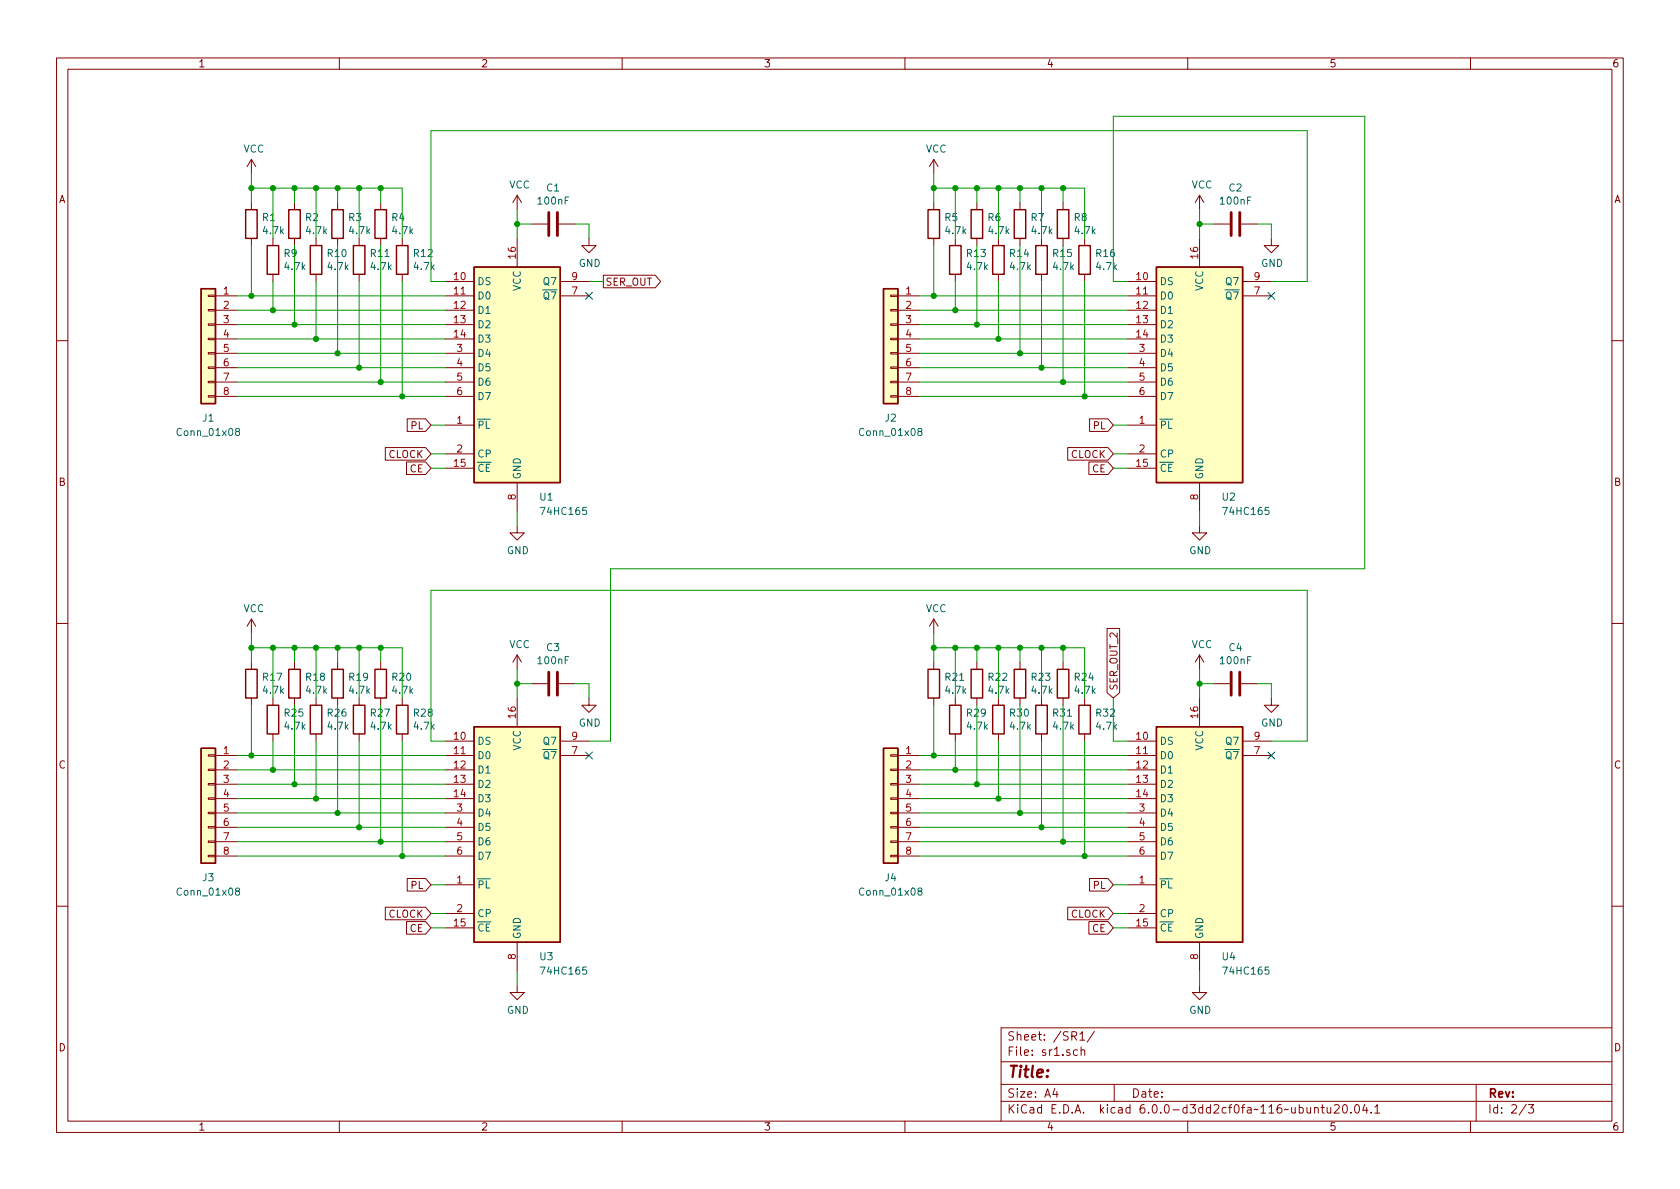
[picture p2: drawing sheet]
EESchema Schematic File Version 4
LIBS:74HC165 Breakout-cache
EELAYER 29 0
EELAYER END
$Descr A4 11693 8268
encoding utf-8
Sheet 2 3
Title ""
Date ""
Rev ""
Comp ""
Comment1 ""
Comment2 ""
Comment3 ""
Comment4 ""
$EndDescr
$Comp
L 74xx:74LS165 U?
U 1 1
P 3600 2550
AR Path="/5CA467F3" Ref="U?"  Part="1" 
AR Path="/5CA2260A/5CA467F3" Ref="U1"  Part="1" 
AR Path="/5CA61408/5CA467F3" Ref="U?"  Part="1" 
F 0 "U1" H 3750 1650 50  0000 L CNN
F 1 "74HC165" H 3750 1550 50  0000 L CNN
F 2 "Package_SO:SOIC-16_3.9x9.9mm_P1.27mm" H 3600 2550 50  0001 C CNN
F 3 "http://www.ti.com/lit/gpn/sn74LS165" H 3600 2550 50  0001 C CNN
	1    3600 2550
	1    0    0    -1  
$EndComp
$Comp
L power:GND #PWR?
U 1 1
P 3600 3650
AR Path="/5CA61908" Ref="#PWR?"  Part="1" 
AR Path="/5CA2260A/5CA61908" Ref="#PWR07"  Part="1" 
AR Path="/5CA61408/5CA61908" Ref="#PWR?"  Part="1" 
F 0 "#PWR07" H 3600 3400 50  0001 C CNN
F 1 "GND" H 3605 3477 50  0000 C CNN
F 2 "" H 3600 3650 50  0001 C CNN
F 3 "" H 3600 3650 50  0001 C CNN
	1    3600 3650
	1    0    0    -1  
$EndComp
Wire Wire Line
	3600 3650 3600 3550
$Comp
L power:VCC #PWR?
U 1 1
P 3600 1450
AR Path="/5CA61909" Ref="#PWR?"  Part="1" 
AR Path="/5CA2260A/5CA61909" Ref="#PWR03"  Part="1" 
AR Path="/5CA61408/5CA61909" Ref="#PWR?"  Part="1" 
F 0 "#PWR03" H 3600 1300 50  0001 C CNN
F 1 "VCC" H 3617 1623 50  0000 C CNN
F 2 "" H 3600 1450 50  0001 C CNN
F 3 "" H 3600 1450 50  0001 C CNN
	1    3600 1450
	1    0    0    -1  
$EndComp
Wire Wire Line
	3600 1450 3600 1550
$Comp
L Device:C C?
U 1 1
P 3850 1550
AR Path="/5CA6190A" Ref="C?"  Part="1" 
AR Path="/5CA2260A/5CA6190A" Ref="C1"  Part="1" 
AR Path="/5CA61408/5CA6190A" Ref="C?"  Part="1" 
F 0 "C1" V 3598 1550 50  0000 C CNN
F 1 "100nF" V 3689 1550 50  0000 C CNN
F 2 "Capacitor_SMD:C_0805_2012Metric" H 3888 1400 50  0001 C CNN
F 3 "~" H 3850 1550 50  0001 C CNN
	1    3850 1550
	0    1    1    0   
$EndComp
Wire Wire Line
	3700 1550 3600 1550
Connection ~ 3600 1550
Wire Wire Line
	3600 1550 3600 1650
$Comp
L power:GND #PWR?
U 1 1
P 4100 1650
AR Path="/5CA6190B" Ref="#PWR?"  Part="1" 
AR Path="/5CA2260A/5CA6190B" Ref="#PWR05"  Part="1" 
AR Path="/5CA61408/5CA6190B" Ref="#PWR?"  Part="1" 
F 0 "#PWR05" H 4100 1400 50  0001 C CNN
F 1 "GND" H 4105 1477 50  0000 C CNN
F 2 "" H 4100 1650 50  0001 C CNN
F 3 "" H 4100 1650 50  0001 C CNN
	1    4100 1650
	1    0    0    -1  
$EndComp
Wire Wire Line
	4100 1650 4100 1550
Wire Wire Line
	4100 1550 4000 1550
$Comp
L Connector_Generic:Conn_01x08 J?
U 1 1
P 1450 2350
AR Path="/5CA6190C" Ref="J?"  Part="1" 
AR Path="/5CA2260A/5CA6190C" Ref="J1"  Part="1" 
AR Path="/5CA61408/5CA6190C" Ref="J?"  Part="1" 
F 0 "J1" H 1450 1800 50  0000 C CNN
F 1 "Conn_01x08" H 1450 1700 50  0000 C CNN
F 2 "Connector_PinHeader_2.54mm:PinHeader_1x08_P2.54mm_Vertical" H 1450 2350 50  0001 C CNN
F 3 "~" H 1450 2350 50  0001 C CNN
	1    1450 2350
	-1   0    0    -1  
$EndComp
Wire Wire Line
	3000 3250 3100 3250
Wire Wire Line
	3000 3150 3100 3150
Wire Wire Line
	3000 2950 3100 2950
Wire Wire Line
	1650 2050 1750 2050
Wire Wire Line
	1650 2150 1900 2150
Wire Wire Line
	1650 2250 2050 2250
Wire Wire Line
	1650 2350 2200 2350
Wire Wire Line
	1650 2450 2350 2450
Wire Wire Line
	1650 2550 2500 2550
Wire Wire Line
	1650 2650 2650 2650
Wire Wire Line
	1650 2750 2800 2750
$Comp
L Device:R R?
U 1 1
P 1750 1550
AR Path="/5CA6190D" Ref="R?"  Part="1" 
AR Path="/5CA2260A/5CA6190D" Ref="R1"  Part="1" 
AR Path="/5CA61408/5CA6190D" Ref="R?"  Part="1" 
F 0 "R1" H 1820 1596 50  0000 L CNN
F 1 "4.7k" H 1820 1505 50  0000 L CNN
F 2 "Resistor_SMD:R_0805_2012Metric" V 1680 1550 50  0001 C CNN
F 3 "~" H 1750 1550 50  0001 C CNN
	1    1750 1550
	1    0    0    -1  
$EndComp
$Comp
L Device:R R?
U 1 1
P 1900 1800
AR Path="/5CA6190E" Ref="R?"  Part="1" 
AR Path="/5CA2260A/5CA6190E" Ref="R9"  Part="1" 
AR Path="/5CA61408/5CA6190E" Ref="R?"  Part="1" 
F 0 "R9" H 1970 1846 50  0000 L CNN
F 1 "4.7k" H 1970 1755 50  0000 L CNN
F 2 "Resistor_SMD:R_0805_2012Metric" V 1830 1800 50  0001 C CNN
F 3 "~" H 1900 1800 50  0001 C CNN
	1    1900 1800
	1    0    0    -1  
$EndComp
$Comp
L Device:R R?
U 1 1
P 2050 1550
AR Path="/5CA46835" Ref="R?"  Part="1" 
AR Path="/5CA2260A/5CA46835" Ref="R2"  Part="1" 
AR Path="/5CA61408/5CA46835" Ref="R?"  Part="1" 
F 0 "R2" H 2120 1596 50  0000 L CNN
F 1 "4.7k" H 2120 1505 50  0000 L CNN
F 2 "Resistor_SMD:R_0805_2012Metric" V 1980 1550 50  0001 C CNN
F 3 "~" H 2050 1550 50  0001 C CNN
	1    2050 1550
	1    0    0    -1  
$EndComp
$Comp
L Device:R R?
U 1 1
P 2200 1800
AR Path="/5CA61910" Ref="R?"  Part="1" 
AR Path="/5CA2260A/5CA61910" Ref="R10"  Part="1" 
AR Path="/5CA61408/5CA61910" Ref="R?"  Part="1" 
F 0 "R10" H 2270 1846 50  0000 L CNN
F 1 "4.7k" H 2270 1755 50  0000 L CNN
F 2 "Resistor_SMD:R_0805_2012Metric" V 2130 1800 50  0001 C CNN
F 3 "~" H 2200 1800 50  0001 C CNN
	1    2200 1800
	1    0    0    -1  
$EndComp
$Comp
L Device:R R?
U 1 1
P 2350 1550
AR Path="/5CA46841" Ref="R?"  Part="1" 
AR Path="/5CA2260A/5CA46841" Ref="R3"  Part="1" 
AR Path="/5CA61408/5CA46841" Ref="R?"  Part="1" 
F 0 "R3" H 2420 1596 50  0000 L CNN
F 1 "4.7k" H 2420 1505 50  0000 L CNN
F 2 "Resistor_SMD:R_0805_2012Metric" V 2280 1550 50  0001 C CNN
F 3 "~" H 2350 1550 50  0001 C CNN
	1    2350 1550
	1    0    0    -1  
$EndComp
$Comp
L Device:R R?
U 1 1
P 2500 1800
AR Path="/5CA46847" Ref="R?"  Part="1" 
AR Path="/5CA2260A/5CA46847" Ref="R11"  Part="1" 
AR Path="/5CA61408/5CA46847" Ref="R?"  Part="1" 
F 0 "R11" H 2570 1846 50  0000 L CNN
F 1 "4.7k" H 2570 1755 50  0000 L CNN
F 2 "Resistor_SMD:R_0805_2012Metric" V 2430 1800 50  0001 C CNN
F 3 "~" H 2500 1800 50  0001 C CNN
	1    2500 1800
	1    0    0    -1  
$EndComp
$Comp
L Device:R R?
U 1 1
P 2650 1550
AR Path="/5CA61913" Ref="R?"  Part="1" 
AR Path="/5CA2260A/5CA61913" Ref="R4"  Part="1" 
AR Path="/5CA61408/5CA61913" Ref="R?"  Part="1" 
F 0 "R4" H 2720 1596 50  0000 L CNN
F 1 "4.7k" H 2720 1505 50  0000 L CNN
F 2 "Resistor_SMD:R_0805_2012Metric" V 2580 1550 50  0001 C CNN
F 3 "~" H 2650 1550 50  0001 C CNN
	1    2650 1550
	1    0    0    -1  
$EndComp
$Comp
L Device:R R?
U 1 1
P 2800 1800
AR Path="/5CA61914" Ref="R?"  Part="1" 
AR Path="/5CA2260A/5CA61914" Ref="R12"  Part="1" 
AR Path="/5CA61408/5CA61914" Ref="R?"  Part="1" 
F 0 "R12" H 2870 1846 50  0000 L CNN
F 1 "4.7k" H 2870 1755 50  0000 L CNN
F 2 "Resistor_SMD:R_0805_2012Metric" V 2730 1800 50  0001 C CNN
F 3 "~" H 2800 1800 50  0001 C CNN
	1    2800 1800
	1    0    0    -1  
$EndComp
Wire Wire Line
	1750 1700 1750 2050
Connection ~ 1750 2050
Wire Wire Line
	1750 2050 3100 2050
Wire Wire Line
	1900 1950 1900 2150
Connection ~ 1900 2150
Wire Wire Line
	1900 2150 3100 2150
Wire Wire Line
	2050 1700 2050 2250
Connection ~ 2050 2250
Wire Wire Line
	2050 2250 3100 2250
Wire Wire Line
	2200 1950 2200 2350
Connection ~ 2200 2350
Wire Wire Line
	2200 2350 3100 2350
Wire Wire Line
	2350 1700 2350 2450
Connection ~ 2350 2450
Wire Wire Line
	2350 2450 3100 2450
Wire Wire Line
	2500 1950 2500 2550
Connection ~ 2500 2550
Wire Wire Line
	2500 2550 3100 2550
Wire Wire Line
	2650 1700 2650 2650
Connection ~ 2650 2650
Wire Wire Line
	2650 2650 3100 2650
Wire Wire Line
	2800 1950 2800 2750
Connection ~ 2800 2750
Wire Wire Line
	2800 2750 3100 2750
$Comp
L power:VCC #PWR?
U 1 1
P 1750 1200
AR Path="/5CA46871" Ref="#PWR?"  Part="1" 
AR Path="/5CA2260A/5CA46871" Ref="#PWR01"  Part="1" 
AR Path="/5CA61408/5CA46871" Ref="#PWR?"  Part="1" 
F 0 "#PWR01" H 1750 1050 50  0001 C CNN
F 1 "VCC" H 1767 1373 50  0000 C CNN
F 2 "" H 1750 1200 50  0001 C CNN
F 3 "" H 1750 1200 50  0001 C CNN
	1    1750 1200
	1    0    0    -1  
$EndComp
Wire Wire Line
	1750 1200 1750 1300
Wire Wire Line
	1750 1300 1900 1300
Wire Wire Line
	1900 1300 1900 1650
Connection ~ 1750 1300
Wire Wire Line
	1750 1300 1750 1400
Wire Wire Line
	1900 1300 2050 1300
Wire Wire Line
	2050 1300 2050 1400
Connection ~ 1900 1300
Wire Wire Line
	2050 1300 2200 1300
Wire Wire Line
	2200 1300 2200 1650
Connection ~ 2050 1300
Wire Wire Line
	2200 1300 2350 1300
Wire Wire Line
	2350 1300 2350 1400
Connection ~ 2200 1300
Wire Wire Line
	2350 1300 2500 1300
Wire Wire Line
	2500 1300 2500 1650
Connection ~ 2350 1300
Wire Wire Line
	2500 1300 2650 1300
Wire Wire Line
	2650 1300 2650 1400
Connection ~ 2500 1300
Wire Wire Line
	2650 1300 2800 1300
Wire Wire Line
	2800 1300 2800 1650
Connection ~ 2650 1300
$Comp
L 74xx:74LS165 U?
U 1 1
P 8350 2550
AR Path="/5CA4688E" Ref="U?"  Part="1" 
AR Path="/5CA2260A/5CA4688E" Ref="U2"  Part="1" 
AR Path="/5CA61408/5CA4688E" Ref="U?"  Part="1" 
F 0 "U2" H 8500 1650 50  0000 L CNN
F 1 "74HC165" H 8500 1550 50  0000 L CNN
F 2 "Package_SO:SOIC-16_3.9x9.9mm_P1.27mm" H 8350 2550 50  0001 C CNN
F 3 "http://www.ti.com/lit/gpn/sn74LS165" H 8350 2550 50  0001 C CNN
	1    8350 2550
	1    0    0    -1  
$EndComp
$Comp
L power:GND #PWR?
U 1 1
P 8350 3650
AR Path="/5CA46894" Ref="#PWR?"  Part="1" 
AR Path="/5CA2260A/5CA46894" Ref="#PWR08"  Part="1" 
AR Path="/5CA61408/5CA46894" Ref="#PWR?"  Part="1" 
F 0 "#PWR08" H 8350 3400 50  0001 C CNN
F 1 "GND" H 8355 3477 50  0000 C CNN
F 2 "" H 8350 3650 50  0001 C CNN
F 3 "" H 8350 3650 50  0001 C CNN
	1    8350 3650
	1    0    0    -1  
$EndComp
Wire Wire Line
	8350 3650 8350 3550
$Comp
L power:VCC #PWR?
U 1 1
P 8350 1450
AR Path="/5CA61918" Ref="#PWR?"  Part="1" 
AR Path="/5CA2260A/5CA61918" Ref="#PWR04"  Part="1" 
AR Path="/5CA61408/5CA61918" Ref="#PWR?"  Part="1" 
F 0 "#PWR04" H 8350 1300 50  0001 C CNN
F 1 "VCC" H 8367 1623 50  0000 C CNN
F 2 "" H 8350 1450 50  0001 C CNN
F 3 "" H 8350 1450 50  0001 C CNN
	1    8350 1450
	1    0    0    -1  
$EndComp
Wire Wire Line
	8350 1450 8350 1550
$Comp
L Device:C C?
U 1 1
P 8600 1550
AR Path="/5CA468A2" Ref="C?"  Part="1" 
AR Path="/5CA2260A/5CA468A2" Ref="C2"  Part="1" 
AR Path="/5CA61408/5CA468A2" Ref="C?"  Part="1" 
F 0 "C2" V 8348 1550 50  0000 C CNN
F 1 "100nF" V 8439 1550 50  0000 C CNN
F 2 "Capacitor_SMD:C_0805_2012Metric" H 8638 1400 50  0001 C CNN
F 3 "~" H 8600 1550 50  0001 C CNN
	1    8600 1550
	0    1    1    0   
$EndComp
Wire Wire Line
	8450 1550 8350 1550
Connection ~ 8350 1550
Wire Wire Line
	8350 1550 8350 1650
$Comp
L power:GND #PWR?
U 1 1
P 8850 1650
AR Path="/5CA6191A" Ref="#PWR?"  Part="1" 
AR Path="/5CA2260A/5CA6191A" Ref="#PWR06"  Part="1" 
AR Path="/5CA61408/5CA6191A" Ref="#PWR?"  Part="1" 
F 0 "#PWR06" H 8850 1400 50  0001 C CNN
F 1 "GND" H 8855 1477 50  0000 C CNN
F 2 "" H 8850 1650 50  0001 C CNN
F 3 "" H 8850 1650 50  0001 C CNN
	1    8850 1650
	1    0    0    -1  
$EndComp
Wire Wire Line
	8850 1650 8850 1550
Wire Wire Line
	8850 1550 8750 1550
$Comp
L Connector_Generic:Conn_01x08 J?
U 1 1
P 6200 2350
AR Path="/5CA468B3" Ref="J?"  Part="1" 
AR Path="/5CA2260A/5CA468B3" Ref="J2"  Part="1" 
AR Path="/5CA61408/5CA468B3" Ref="J?"  Part="1" 
F 0 "J2" H 6200 1800 50  0000 C CNN
F 1 "Conn_01x08" H 6200 1700 50  0000 C CNN
F 2 "Connector_PinHeader_2.54mm:PinHeader_1x08_P2.54mm_Vertical" H 6200 2350 50  0001 C CNN
F 3 "~" H 6200 2350 50  0001 C CNN
	1    6200 2350
	-1   0    0    -1  
$EndComp
Wire Wire Line
	7750 3250 7850 3250
Wire Wire Line
	7750 3150 7850 3150
Wire Wire Line
	7750 2950 7850 2950
Wire Wire Line
	6400 2050 6500 2050
Wire Wire Line
	6400 2150 6650 2150
Wire Wire Line
	6400 2250 6800 2250
Wire Wire Line
	6400 2350 6950 2350
Wire Wire Line
	6400 2450 7100 2450
Wire Wire Line
	6400 2550 7250 2550
Wire Wire Line
	6400 2650 7400 2650
Wire Wire Line
	6400 2750 7550 2750
$Comp
L Device:R R?
U 1 1
P 6500 1550
AR Path="/5CA468C4" Ref="R?"  Part="1" 
AR Path="/5CA2260A/5CA468C4" Ref="R5"  Part="1" 
AR Path="/5CA61408/5CA468C4" Ref="R?"  Part="1" 
F 0 "R5" H 6570 1596 50  0000 L CNN
F 1 "4.7k" H 6570 1505 50  0000 L CNN
F 2 "Resistor_SMD:R_0805_2012Metric" V 6430 1550 50  0001 C CNN
F 3 "~" H 6500 1550 50  0001 C CNN
	1    6500 1550
	1    0    0    -1  
$EndComp
$Comp
L Device:R R?
U 1 1
P 6650 1800
AR Path="/5CA6191D" Ref="R?"  Part="1" 
AR Path="/5CA2260A/5CA6191D" Ref="R13"  Part="1" 
AR Path="/5CA61408/5CA6191D" Ref="R?"  Part="1" 
F 0 "R13" H 6720 1846 50  0000 L CNN
F 1 "4.7k" H 6720 1755 50  0000 L CNN
F 2 "Resistor_SMD:R_0805_2012Metric" V 6580 1800 50  0001 C CNN
F 3 "~" H 6650 1800 50  0001 C CNN
	1    6650 1800
	1    0    0    -1  
$EndComp
$Comp
L Device:R R?
U 1 1
P 6800 1550
AR Path="/5CA468D0" Ref="R?"  Part="1" 
AR Path="/5CA2260A/5CA468D0" Ref="R6"  Part="1" 
AR Path="/5CA61408/5CA468D0" Ref="R?"  Part="1" 
F 0 "R6" H 6870 1596 50  0000 L CNN
F 1 "4.7k" H 6870 1505 50  0000 L CNN
F 2 "Resistor_SMD:R_0805_2012Metric" V 6730 1550 50  0001 C CNN
F 3 "~" H 6800 1550 50  0001 C CNN
	1    6800 1550
	1    0    0    -1  
$EndComp
$Comp
L Device:R R?
U 1 1
P 6950 1800
AR Path="/5CA6191F" Ref="R?"  Part="1" 
AR Path="/5CA2260A/5CA6191F" Ref="R14"  Part="1" 
AR Path="/5CA61408/5CA6191F" Ref="R?"  Part="1" 
F 0 "R14" H 7020 1846 50  0000 L CNN
F 1 "4.7k" H 7020 1755 50  0000 L CNN
F 2 "Resistor_SMD:R_0805_2012Metric" V 6880 1800 50  0001 C CNN
F 3 "~" H 6950 1800 50  0001 C CNN
	1    6950 1800
	1    0    0    -1  
$EndComp
$Comp
L Device:R R?
U 1 1
P 7100 1550
AR Path="/5CA468DC" Ref="R?"  Part="1" 
AR Path="/5CA2260A/5CA468DC" Ref="R7"  Part="1" 
AR Path="/5CA61408/5CA468DC" Ref="R?"  Part="1" 
F 0 "R7" H 7170 1596 50  0000 L CNN
F 1 "4.7k" H 7170 1505 50  0000 L CNN
F 2 "Resistor_SMD:R_0805_2012Metric" V 7030 1550 50  0001 C CNN
F 3 "~" H 7100 1550 50  0001 C CNN
	1    7100 1550
	1    0    0    -1  
$EndComp
$Comp
L Device:R R?
U 1 1
P 7250 1800
AR Path="/5CA468E2" Ref="R?"  Part="1" 
AR Path="/5CA2260A/5CA468E2" Ref="R15"  Part="1" 
AR Path="/5CA61408/5CA468E2" Ref="R?"  Part="1" 
F 0 "R15" H 7320 1846 50  0000 L CNN
F 1 "4.7k" H 7320 1755 50  0000 L CNN
F 2 "Resistor_SMD:R_0805_2012Metric" V 7180 1800 50  0001 C CNN
F 3 "~" H 7250 1800 50  0001 C CNN
	1    7250 1800
	1    0    0    -1  
$EndComp
$Comp
L Device:R R?
U 1 1
P 7400 1550
AR Path="/5CA468E8" Ref="R?"  Part="1" 
AR Path="/5CA2260A/5CA468E8" Ref="R8"  Part="1" 
AR Path="/5CA61408/5CA468E8" Ref="R?"  Part="1" 
F 0 "R8" H 7470 1596 50  0000 L CNN
F 1 "4.7k" H 7470 1505 50  0000 L CNN
F 2 "Resistor_SMD:R_0805_2012Metric" V 7330 1550 50  0001 C CNN
F 3 "~" H 7400 1550 50  0001 C CNN
	1    7400 1550
	1    0    0    -1  
$EndComp
$Comp
L Device:R R?
U 1 1
P 7550 1800
AR Path="/5CA468EE" Ref="R?"  Part="1" 
AR Path="/5CA2260A/5CA468EE" Ref="R16"  Part="1" 
AR Path="/5CA61408/5CA468EE" Ref="R?"  Part="1" 
F 0 "R16" H 7620 1846 50  0000 L CNN
F 1 "4.7k" H 7620 1755 50  0000 L CNN
F 2 "Resistor_SMD:R_0805_2012Metric" V 7480 1800 50  0001 C CNN
F 3 "~" H 7550 1800 50  0001 C CNN
	1    7550 1800
	1    0    0    -1  
$EndComp
Wire Wire Line
	6500 1700 6500 2050
Connection ~ 6500 2050
Wire Wire Line
	6500 2050 7850 2050
Wire Wire Line
	6650 1950 6650 2150
Connection ~ 6650 2150
Wire Wire Line
	6650 2150 7850 2150
Wire Wire Line
	6800 1700 6800 2250
Connection ~ 6800 2250
Wire Wire Line
	6800 2250 7850 2250
Wire Wire Line
	6950 1950 6950 2350
Connection ~ 6950 2350
Wire Wire Line
	6950 2350 7850 2350
Wire Wire Line
	7100 1700 7100 2450
Connection ~ 7100 2450
Wire Wire Line
	7100 2450 7850 2450
Wire Wire Line
	7250 1950 7250 2550
Connection ~ 7250 2550
Wire Wire Line
	7250 2550 7850 2550
Wire Wire Line
	7400 1700 7400 2650
Connection ~ 7400 2650
Wire Wire Line
	7400 2650 7850 2650
Wire Wire Line
	7550 1950 7550 2750
Connection ~ 7550 2750
Wire Wire Line
	7550 2750 7850 2750
$Comp
L power:VCC #PWR?
U 1 1
P 6500 1200
AR Path="/5CA4690C" Ref="#PWR?"  Part="1" 
AR Path="/5CA2260A/5CA4690C" Ref="#PWR02"  Part="1" 
AR Path="/5CA61408/5CA4690C" Ref="#PWR?"  Part="1" 
F 0 "#PWR02" H 6500 1050 50  0001 C CNN
F 1 "VCC" H 6517 1373 50  0000 C CNN
F 2 "" H 6500 1200 50  0001 C CNN
F 3 "" H 6500 1200 50  0001 C CNN
	1    6500 1200
	1    0    0    -1  
$EndComp
Wire Wire Line
	6500 1200 6500 1300
Wire Wire Line
	6500 1300 6650 1300
Wire Wire Line
	6650 1300 6650 1650
Connection ~ 6500 1300
Wire Wire Line
	6500 1300 6500 1400
Wire Wire Line
	6650 1300 6800 1300
Wire Wire Line
	6800 1300 6800 1400
Connection ~ 6650 1300
Wire Wire Line
	6800 1300 6950 1300
Wire Wire Line
	6950 1300 6950 1650
Connection ~ 6800 1300
Wire Wire Line
	6950 1300 7100 1300
Wire Wire Line
	7100 1300 7100 1400
Connection ~ 6950 1300
Wire Wire Line
	7100 1300 7250 1300
Wire Wire Line
	7250 1300 7250 1650
Connection ~ 7100 1300
Wire Wire Line
	7250 1300 7400 1300
Wire Wire Line
	7400 1300 7400 1400
Connection ~ 7250 1300
Wire Wire Line
	7400 1300 7550 1300
Wire Wire Line
	7550 1300 7550 1650
Connection ~ 7400 1300
Wire Wire Line
	8850 1950 9100 1950
Wire Wire Line
	9100 1950 9100 900 
Wire Wire Line
	9100 900  3000 900 
Wire Wire Line
	3000 1950 3100 1950
$Comp
L 74xx:74LS165 U?
U 1 1
P 3600 5750
AR Path="/5CA4692E" Ref="U?"  Part="1" 
AR Path="/5CA2260A/5CA4692E" Ref="U3"  Part="1" 
AR Path="/5CA61408/5CA4692E" Ref="U?"  Part="1" 
F 0 "U3" H 3750 4850 50  0000 L CNN
F 1 "74HC165" H 3750 4750 50  0000 L CNN
F 2 "Package_SO:SOIC-16_3.9x9.9mm_P1.27mm" H 3600 5750 50  0001 C CNN
F 3 "http://www.ti.com/lit/gpn/sn74LS165" H 3600 5750 50  0001 C CNN
	1    3600 5750
	1    0    0    -1  
$EndComp
$Comp
L power:GND #PWR?
U 1 1
P 3600 6850
AR Path="/5CA46934" Ref="#PWR?"  Part="1" 
AR Path="/5CA2260A/5CA46934" Ref="#PWR015"  Part="1" 
AR Path="/5CA61408/5CA46934" Ref="#PWR?"  Part="1" 
F 0 "#PWR015" H 3600 6600 50  0001 C CNN
F 1 "GND" H 3605 6677 50  0000 C CNN
F 2 "" H 3600 6850 50  0001 C CNN
F 3 "" H 3600 6850 50  0001 C CNN
	1    3600 6850
	1    0    0    -1  
$EndComp
Wire Wire Line
	3600 6850 3600 6750
$Comp
L power:VCC #PWR?
U 1 1
P 3600 4650
AR Path="/5CA4693B" Ref="#PWR?"  Part="1" 
AR Path="/5CA2260A/5CA4693B" Ref="#PWR011"  Part="1" 
AR Path="/5CA61408/5CA4693B" Ref="#PWR?"  Part="1" 
F 0 "#PWR011" H 3600 4500 50  0001 C CNN
F 1 "VCC" H 3617 4823 50  0000 C CNN
F 2 "" H 3600 4650 50  0001 C CNN
F 3 "" H 3600 4650 50  0001 C CNN
	1    3600 4650
	1    0    0    -1  
$EndComp
Wire Wire Line
	3600 4650 3600 4750
$Comp
L Device:C C?
U 1 1
P 3850 4750
AR Path="/5CA46942" Ref="C?"  Part="1" 
AR Path="/5CA2260A/5CA46942" Ref="C3"  Part="1" 
AR Path="/5CA61408/5CA46942" Ref="C?"  Part="1" 
F 0 "C3" V 3598 4750 50  0000 C CNN
F 1 "100nF" V 3689 4750 50  0000 C CNN
F 2 "Capacitor_SMD:C_0805_2012Metric" H 3888 4600 50  0001 C CNN
F 3 "~" H 3850 4750 50  0001 C CNN
	1    3850 4750
	0    1    1    0   
$EndComp
Wire Wire Line
	3700 4750 3600 4750
Connection ~ 3600 4750
Wire Wire Line
	3600 4750 3600 4850
$Comp
L power:GND #PWR?
U 1 1
P 4100 4850
AR Path="/5CA4694B" Ref="#PWR?"  Part="1" 
AR Path="/5CA2260A/5CA4694B" Ref="#PWR013"  Part="1" 
AR Path="/5CA61408/5CA4694B" Ref="#PWR?"  Part="1" 
F 0 "#PWR013" H 4100 4600 50  0001 C CNN
F 1 "GND" H 4105 4677 50  0000 C CNN
F 2 "" H 4100 4850 50  0001 C CNN
F 3 "" H 4100 4850 50  0001 C CNN
	1    4100 4850
	1    0    0    -1  
$EndComp
Wire Wire Line
	4100 4850 4100 4750
Wire Wire Line
	4100 4750 4000 4750
$Comp
L Connector_Generic:Conn_01x08 J?
U 1 1
P 1450 5550
AR Path="/5CA46953" Ref="J?"  Part="1" 
AR Path="/5CA2260A/5CA46953" Ref="J3"  Part="1" 
AR Path="/5CA61408/5CA46953" Ref="J?"  Part="1" 
F 0 "J3" H 1450 5000 50  0000 C CNN
F 1 "Conn_01x08" H 1450 4900 50  0000 C CNN
F 2 "Connector_PinHeader_2.54mm:PinHeader_1x08_P2.54mm_Vertical" H 1450 5550 50  0001 C CNN
F 3 "~" H 1450 5550 50  0001 C CNN
	1    1450 5550
	-1   0    0    -1  
$EndComp
Wire Wire Line
	3000 6450 3100 6450
Wire Wire Line
	3000 6350 3100 6350
Wire Wire Line
	3000 6150 3100 6150
Wire Wire Line
	1650 5250 1750 5250
Wire Wire Line
	1650 5350 1900 5350
Wire Wire Line
	1650 5450 2050 5450
Wire Wire Line
	1650 5550 2200 5550
Wire Wire Line
	1650 5650 2350 5650
Wire Wire Line
	1650 5750 2500 5750
Wire Wire Line
	1650 5850 2650 5850
Wire Wire Line
	1650 5950 2800 5950
$Comp
L Device:R R?
U 1 1
P 1750 4750
AR Path="/5CA46964" Ref="R?"  Part="1" 
AR Path="/5CA2260A/5CA46964" Ref="R17"  Part="1" 
AR Path="/5CA61408/5CA46964" Ref="R?"  Part="1" 
F 0 "R17" H 1820 4796 50  0000 L CNN
F 1 "4.7k" H 1820 4705 50  0000 L CNN
F 2 "Resistor_SMD:R_0805_2012Metric" V 1680 4750 50  0001 C CNN
F 3 "~" H 1750 4750 50  0001 C CNN
	1    1750 4750
	1    0    0    -1  
$EndComp
$Comp
L Device:R R?
U 1 1
P 1900 5000
AR Path="/5CA4696A" Ref="R?"  Part="1" 
AR Path="/5CA2260A/5CA4696A" Ref="R25"  Part="1" 
AR Path="/5CA61408/5CA4696A" Ref="R?"  Part="1" 
F 0 "R25" H 1970 5046 50  0000 L CNN
F 1 "4.7k" H 1970 4955 50  0000 L CNN
F 2 "Resistor_SMD:R_0805_2012Metric" V 1830 5000 50  0001 C CNN
F 3 "~" H 1900 5000 50  0001 C CNN
	1    1900 5000
	1    0    0    -1  
$EndComp
$Comp
L Device:R R?
U 1 1
P 2050 4750
AR Path="/5CA46970" Ref="R?"  Part="1" 
AR Path="/5CA2260A/5CA46970" Ref="R18"  Part="1" 
AR Path="/5CA61408/5CA46970" Ref="R?"  Part="1" 
F 0 "R18" H 2120 4796 50  0000 L CNN
F 1 "4.7k" H 2120 4705 50  0000 L CNN
F 2 "Resistor_SMD:R_0805_2012Metric" V 1980 4750 50  0001 C CNN
F 3 "~" H 2050 4750 50  0001 C CNN
	1    2050 4750
	1    0    0    -1  
$EndComp
$Comp
L Device:R R?
U 1 1
P 2200 5000
AR Path="/5CA6192E" Ref="R?"  Part="1" 
AR Path="/5CA2260A/5CA6192E" Ref="R26"  Part="1" 
AR Path="/5CA61408/5CA6192E" Ref="R?"  Part="1" 
F 0 "R26" H 2270 5046 50  0000 L CNN
F 1 "4.7k" H 2270 4955 50  0000 L CNN
F 2 "Resistor_SMD:R_0805_2012Metric" V 2130 5000 50  0001 C CNN
F 3 "~" H 2200 5000 50  0001 C CNN
	1    2200 5000
	1    0    0    -1  
$EndComp
$Comp
L Device:R R?
U 1 1
P 2350 4750
AR Path="/5CA6192F" Ref="R?"  Part="1" 
AR Path="/5CA2260A/5CA6192F" Ref="R19"  Part="1" 
AR Path="/5CA61408/5CA6192F" Ref="R?"  Part="1" 
F 0 "R19" H 2420 4796 50  0000 L CNN
F 1 "4.7k" H 2420 4705 50  0000 L CNN
F 2 "Resistor_SMD:R_0805_2012Metric" V 2280 4750 50  0001 C CNN
F 3 "~" H 2350 4750 50  0001 C CNN
	1    2350 4750
	1    0    0    -1  
$EndComp
$Comp
L Device:R R?
U 1 1
P 2500 5000
AR Path="/5CA46982" Ref="R?"  Part="1" 
AR Path="/5CA2260A/5CA46982" Ref="R27"  Part="1" 
AR Path="/5CA61408/5CA46982" Ref="R?"  Part="1" 
F 0 "R27" H 2570 5046 50  0000 L CNN
F 1 "4.7k" H 2570 4955 50  0000 L CNN
F 2 "Resistor_SMD:R_0805_2012Metric" V 2430 5000 50  0001 C CNN
F 3 "~" H 2500 5000 50  0001 C CNN
	1    2500 5000
	1    0    0    -1  
$EndComp
$Comp
L Device:R R?
U 1 1
P 2650 4750
AR Path="/5CA46988" Ref="R?"  Part="1" 
AR Path="/5CA2260A/5CA46988" Ref="R20"  Part="1" 
AR Path="/5CA61408/5CA46988" Ref="R?"  Part="1" 
F 0 "R20" H 2720 4796 50  0000 L CNN
F 1 "4.7k" H 2720 4705 50  0000 L CNN
F 2 "Resistor_SMD:R_0805_2012Metric" V 2580 4750 50  0001 C CNN
F 3 "~" H 2650 4750 50  0001 C CNN
	1    2650 4750
	1    0    0    -1  
$EndComp
$Comp
L Device:R R?
U 1 1
P 2800 5000
AR Path="/5CA4698E" Ref="R?"  Part="1" 
AR Path="/5CA2260A/5CA4698E" Ref="R28"  Part="1" 
AR Path="/5CA61408/5CA4698E" Ref="R?"  Part="1" 
F 0 "R28" H 2870 5046 50  0000 L CNN
F 1 "4.7k" H 2870 4955 50  0000 L CNN
F 2 "Resistor_SMD:R_0805_2012Metric" V 2730 5000 50  0001 C CNN
F 3 "~" H 2800 5000 50  0001 C CNN
	1    2800 5000
	1    0    0    -1  
$EndComp
Wire Wire Line
	1750 4900 1750 5250
Connection ~ 1750 5250
Wire Wire Line
	1750 5250 3100 5250
Wire Wire Line
	1900 5150 1900 5350
Connection ~ 1900 5350
Wire Wire Line
	1900 5350 3100 5350
Wire Wire Line
	2050 4900 2050 5450
Connection ~ 2050 5450
Wire Wire Line
	2050 5450 3100 5450
Wire Wire Line
	2200 5150 2200 5550
Connection ~ 2200 5550
Wire Wire Line
	2200 5550 3100 5550
Wire Wire Line
	2350 4900 2350 5650
Connection ~ 2350 5650
Wire Wire Line
	2350 5650 3100 5650
Wire Wire Line
	2500 5150 2500 5750
Connection ~ 2500 5750
Wire Wire Line
	2500 5750 3100 5750
Wire Wire Line
	2650 4900 2650 5850
Connection ~ 2650 5850
Wire Wire Line
	2650 5850 3100 5850
Wire Wire Line
	2800 5150 2800 5950
Connection ~ 2800 5950
Wire Wire Line
	2800 5950 3100 5950
$Comp
L power:VCC #PWR?
U 1 1
P 1750 4400
AR Path="/5CA469AC" Ref="#PWR?"  Part="1" 
AR Path="/5CA2260A/5CA469AC" Ref="#PWR09"  Part="1" 
AR Path="/5CA61408/5CA469AC" Ref="#PWR?"  Part="1" 
F 0 "#PWR09" H 1750 4250 50  0001 C CNN
F 1 "VCC" H 1767 4573 50  0000 C CNN
F 2 "" H 1750 4400 50  0001 C CNN
F 3 "" H 1750 4400 50  0001 C CNN
	1    1750 4400
	1    0    0    -1  
$EndComp
Wire Wire Line
	1750 4400 1750 4500
Wire Wire Line
	1750 4500 1900 4500
Wire Wire Line
	1900 4500 1900 4850
Connection ~ 1750 4500
Wire Wire Line
	1750 4500 1750 4600
Wire Wire Line
	1900 4500 2050 4500
Wire Wire Line
	2050 4500 2050 4600
Connection ~ 1900 4500
Wire Wire Line
	2050 4500 2200 4500
Wire Wire Line
	2200 4500 2200 4850
Connection ~ 2050 4500
Wire Wire Line
	2200 4500 2350 4500
Wire Wire Line
	2350 4500 2350 4600
Connection ~ 2200 4500
Wire Wire Line
	2350 4500 2500 4500
Wire Wire Line
	2500 4500 2500 4850
Connection ~ 2350 4500
Wire Wire Line
	2500 4500 2650 4500
Wire Wire Line
	2650 4500 2650 4600
Connection ~ 2500 4500
Wire Wire Line
	2650 4500 2800 4500
Wire Wire Line
	2800 4500 2800 4850
Connection ~ 2650 4500
$Comp
L 74xx:74LS165 U?
U 1 1
P 8350 5750
AR Path="/5CA469C9" Ref="U?"  Part="1" 
AR Path="/5CA2260A/5CA469C9" Ref="U4"  Part="1" 
AR Path="/5CA61408/5CA469C9" Ref="U?"  Part="1" 
F 0 "U4" H 8500 4850 50  0000 L CNN
F 1 "74HC165" H 8500 4750 50  0000 L CNN
F 2 "Package_SO:SOIC-16_3.9x9.9mm_P1.27mm" H 8350 5750 50  0001 C CNN
F 3 "http://www.ti.com/lit/gpn/sn74LS165" H 8350 5750 50  0001 C CNN
	1    8350 5750
	1    0    0    -1  
$EndComp
$Comp
L power:GND #PWR?
U 1 1
P 8350 6850
AR Path="/5CA469CF" Ref="#PWR?"  Part="1" 
AR Path="/5CA2260A/5CA469CF" Ref="#PWR016"  Part="1" 
AR Path="/5CA61408/5CA469CF" Ref="#PWR?"  Part="1" 
F 0 "#PWR016" H 8350 6600 50  0001 C CNN
F 1 "GND" H 8355 6677 50  0000 C CNN
F 2 "" H 8350 6850 50  0001 C CNN
F 3 "" H 8350 6850 50  0001 C CNN
	1    8350 6850
	1    0    0    -1  
$EndComp
Wire Wire Line
	8350 6850 8350 6750
$Comp
L power:VCC #PWR?
U 1 1
P 8350 4650
AR Path="/5CA469D6" Ref="#PWR?"  Part="1" 
AR Path="/5CA2260A/5CA469D6" Ref="#PWR012"  Part="1" 
AR Path="/5CA61408/5CA469D6" Ref="#PWR?"  Part="1" 
F 0 "#PWR012" H 8350 4500 50  0001 C CNN
F 1 "VCC" H 8367 4823 50  0000 C CNN
F 2 "" H 8350 4650 50  0001 C CNN
F 3 "" H 8350 4650 50  0001 C CNN
	1    8350 4650
	1    0    0    -1  
$EndComp
Wire Wire Line
	8350 4650 8350 4750
$Comp
L Device:C C?
U 1 1
P 8600 4750
AR Path="/5CA469DD" Ref="C?"  Part="1" 
AR Path="/5CA2260A/5CA469DD" Ref="C4"  Part="1" 
AR Path="/5CA61408/5CA469DD" Ref="C?"  Part="1" 
F 0 "C4" V 8348 4750 50  0000 C CNN
F 1 "100nF" V 8439 4750 50  0000 C CNN
F 2 "Capacitor_SMD:C_0805_2012Metric" H 8638 4600 50  0001 C CNN
F 3 "~" H 8600 4750 50  0001 C CNN
	1    8600 4750
	0    1    1    0   
$EndComp
Wire Wire Line
	8450 4750 8350 4750
Connection ~ 8350 4750
Wire Wire Line
	8350 4750 8350 4850
$Comp
L power:GND #PWR?
U 1 1
P 8850 4850
AR Path="/5CA469E6" Ref="#PWR?"  Part="1" 
AR Path="/5CA2260A/5CA469E6" Ref="#PWR014"  Part="1" 
AR Path="/5CA61408/5CA469E6" Ref="#PWR?"  Part="1" 
F 0 "#PWR014" H 8850 4600 50  0001 C CNN
F 1 "GND" H 8855 4677 50  0000 C CNN
F 2 "" H 8850 4850 50  0001 C CNN
F 3 "" H 8850 4850 50  0001 C CNN
	1    8850 4850
	1    0    0    -1  
$EndComp
Wire Wire Line
	8850 4850 8850 4750
Wire Wire Line
	8850 4750 8750 4750
$Comp
L Connector_Generic:Conn_01x08 J?
U 1 1
P 6200 5550
AR Path="/5CA469EE" Ref="J?"  Part="1" 
AR Path="/5CA2260A/5CA469EE" Ref="J4"  Part="1" 
AR Path="/5CA61408/5CA469EE" Ref="J?"  Part="1" 
F 0 "J4" H 6200 5000 50  0000 C CNN
F 1 "Conn_01x08" H 6200 4900 50  0000 C CNN
F 2 "Connector_PinHeader_2.54mm:PinHeader_1x08_P2.54mm_Vertical" H 6200 5550 50  0001 C CNN
F 3 "~" H 6200 5550 50  0001 C CNN
	1    6200 5550
	-1   0    0    -1  
$EndComp
Wire Wire Line
	7750 6450 7850 6450
Wire Wire Line
	7750 6350 7850 6350
Wire Wire Line
	7750 6150 7850 6150
Wire Wire Line
	6400 5250 6500 5250
Wire Wire Line
	6400 5350 6650 5350
Wire Wire Line
	6400 5450 6800 5450
Wire Wire Line
	6400 5550 6950 5550
Wire Wire Line
	6400 5650 7100 5650
Wire Wire Line
	6400 5750 7250 5750
Wire Wire Line
	6400 5850 7400 5850
Wire Wire Line
	6400 5950 7550 5950
$Comp
L Device:R R?
U 1 1
P 6500 4750
AR Path="/5CA469FF" Ref="R?"  Part="1" 
AR Path="/5CA2260A/5CA469FF" Ref="R21"  Part="1" 
AR Path="/5CA61408/5CA469FF" Ref="R?"  Part="1" 
F 0 "R21" H 6570 4796 50  0000 L CNN
F 1 "4.7k" H 6570 4705 50  0000 L CNN
F 2 "Resistor_SMD:R_0805_2012Metric" V 6430 4750 50  0001 C CNN
F 3 "~" H 6500 4750 50  0001 C CNN
	1    6500 4750
	1    0    0    -1  
$EndComp
$Comp
L Device:R R?
U 1 1
P 6650 5000
AR Path="/5CA46A05" Ref="R?"  Part="1" 
AR Path="/5CA2260A/5CA46A05" Ref="R29"  Part="1" 
AR Path="/5CA61408/5CA46A05" Ref="R?"  Part="1" 
F 0 "R29" H 6720 5046 50  0000 L CNN
F 1 "4.7k" H 6720 4955 50  0000 L CNN
F 2 "Resistor_SMD:R_0805_2012Metric" V 6580 5000 50  0001 C CNN
F 3 "~" H 6650 5000 50  0001 C CNN
	1    6650 5000
	1    0    0    -1  
$EndComp
$Comp
L Device:R R?
U 1 1
P 6800 4750
AR Path="/5CA46A0B" Ref="R?"  Part="1" 
AR Path="/5CA2260A/5CA46A0B" Ref="R22"  Part="1" 
AR Path="/5CA61408/5CA46A0B" Ref="R?"  Part="1" 
F 0 "R22" H 6870 4796 50  0000 L CNN
F 1 "4.7k" H 6870 4705 50  0000 L CNN
F 2 "Resistor_SMD:R_0805_2012Metric" V 6730 4750 50  0001 C CNN
F 3 "~" H 6800 4750 50  0001 C CNN
	1    6800 4750
	1    0    0    -1  
$EndComp
$Comp
L Device:R R?
U 1 1
P 6950 5000
AR Path="/5CA46A11" Ref="R?"  Part="1" 
AR Path="/5CA2260A/5CA46A11" Ref="R30"  Part="1" 
AR Path="/5CA61408/5CA46A11" Ref="R?"  Part="1" 
F 0 "R30" H 7020 5046 50  0000 L CNN
F 1 "4.7k" H 7020 4955 50  0000 L CNN
F 2 "Resistor_SMD:R_0805_2012Metric" V 6880 5000 50  0001 C CNN
F 3 "~" H 6950 5000 50  0001 C CNN
	1    6950 5000
	1    0    0    -1  
$EndComp
$Comp
L Device:R R?
U 1 1
P 7100 4750
AR Path="/5CA46A17" Ref="R?"  Part="1" 
AR Path="/5CA2260A/5CA46A17" Ref="R23"  Part="1" 
AR Path="/5CA61408/5CA46A17" Ref="R?"  Part="1" 
F 0 "R23" H 7170 4796 50  0000 L CNN
F 1 "4.7k" H 7170 4705 50  0000 L CNN
F 2 "Resistor_SMD:R_0805_2012Metric" V 7030 4750 50  0001 C CNN
F 3 "~" H 7100 4750 50  0001 C CNN
	1    7100 4750
	1    0    0    -1  
$EndComp
$Comp
L Device:R R?
U 1 1
P 7250 5000
AR Path="/5CA6193F" Ref="R?"  Part="1" 
AR Path="/5CA2260A/5CA6193F" Ref="R31"  Part="1" 
AR Path="/5CA61408/5CA6193F" Ref="R?"  Part="1" 
F 0 "R31" H 7320 5046 50  0000 L CNN
F 1 "4.7k" H 7320 4955 50  0000 L CNN
F 2 "Resistor_SMD:R_0805_2012Metric" V 7180 5000 50  0001 C CNN
F 3 "~" H 7250 5000 50  0001 C CNN
	1    7250 5000
	1    0    0    -1  
$EndComp
$Comp
L Device:R R?
U 1 1
P 7400 4750
AR Path="/5CA61940" Ref="R?"  Part="1" 
AR Path="/5CA2260A/5CA61940" Ref="R24"  Part="1" 
AR Path="/5CA61408/5CA61940" Ref="R?"  Part="1" 
F 0 "R24" H 7470 4796 50  0000 L CNN
F 1 "4.7k" H 7470 4705 50  0000 L CNN
F 2 "Resistor_SMD:R_0805_2012Metric" V 7330 4750 50  0001 C CNN
F 3 "~" H 7400 4750 50  0001 C CNN
	1    7400 4750
	1    0    0    -1  
$EndComp
$Comp
L Device:R R?
U 1 1
P 7550 5000
AR Path="/5CA61941" Ref="R?"  Part="1" 
AR Path="/5CA2260A/5CA61941" Ref="R32"  Part="1" 
AR Path="/5CA61408/5CA61941" Ref="R?"  Part="1" 
F 0 "R32" H 7620 5046 50  0000 L CNN
F 1 "4.7k" H 7620 4955 50  0000 L CNN
F 2 "Resistor_SMD:R_0805_2012Metric" V 7480 5000 50  0001 C CNN
F 3 "~" H 7550 5000 50  0001 C CNN
	1    7550 5000
	1    0    0    -1  
$EndComp
Wire Wire Line
	6500 4900 6500 5250
Connection ~ 6500 5250
Wire Wire Line
	6500 5250 7850 5250
Wire Wire Line
	6650 5150 6650 5350
Connection ~ 6650 5350
Wire Wire Line
	6650 5350 7850 5350
Wire Wire Line
	6800 4900 6800 5450
Connection ~ 6800 5450
Wire Wire Line
	6800 5450 7850 5450
Wire Wire Line
	6950 5150 6950 5550
Connection ~ 6950 5550
Wire Wire Line
	6950 5550 7850 5550
Wire Wire Line
	7100 4900 7100 5650
Connection ~ 7100 5650
Wire Wire Line
	7100 5650 7850 5650
Wire Wire Line
	7250 5150 7250 5750
Connection ~ 7250 5750
Wire Wire Line
	7250 5750 7850 5750
Wire Wire Line
	7400 4900 7400 5850
Connection ~ 7400 5850
Wire Wire Line
	7400 5850 7850 5850
Wire Wire Line
	7550 5150 7550 5950
Connection ~ 7550 5950
Wire Wire Line
	7550 5950 7850 5950
$Comp
L power:VCC #PWR?
U 1 1
P 6500 4400
AR Path="/5CA61942" Ref="#PWR?"  Part="1" 
AR Path="/5CA2260A/5CA61942" Ref="#PWR010"  Part="1" 
AR Path="/5CA61408/5CA61942" Ref="#PWR?"  Part="1" 
F 0 "#PWR010" H 6500 4250 50  0001 C CNN
F 1 "VCC" H 6517 4573 50  0000 C CNN
F 2 "" H 6500 4400 50  0001 C CNN
F 3 "" H 6500 4400 50  0001 C CNN
	1    6500 4400
	1    0    0    -1  
$EndComp
Wire Wire Line
	6500 4400 6500 4500
Wire Wire Line
	6500 4500 6650 4500
Wire Wire Line
	6650 4500 6650 4850
Connection ~ 6500 4500
Wire Wire Line
	6500 4500 6500 4600
Wire Wire Line
	6650 4500 6800 4500
Wire Wire Line
	6800 4500 6800 4600
Connection ~ 6650 4500
Wire Wire Line
	6800 4500 6950 4500
Wire Wire Line
	6950 4500 6950 4850
Connection ~ 6800 4500
Wire Wire Line
	6950 4500 7100 4500
Wire Wire Line
	7100 4500 7100 4600
Connection ~ 6950 4500
Wire Wire Line
	7100 4500 7250 4500
Wire Wire Line
	7250 4500 7250 4850
Connection ~ 7100 4500
Wire Wire Line
	7250 4500 7400 4500
Wire Wire Line
	7400 4500 7400 4600
Connection ~ 7250 4500
Wire Wire Line
	7400 4500 7550 4500
Wire Wire Line
	7550 4500 7550 4850
Connection ~ 7400 4500
Wire Wire Line
	8850 5150 9100 5150
Wire Wire Line
	9100 5150 9100 4100
Wire Wire Line
	9100 4100 3000 4100
Wire Wire Line
	3000 4100 3000 5150
Wire Wire Line
	3000 5150 3100 5150
Wire Wire Line
	4100 5150 4250 5150
Wire Wire Line
	4250 5150 4250 3950
Wire Wire Line
	4250 3950 9500 3950
Wire Wire Line
	9500 3950 9500 800 
Wire Wire Line
	9500 800  7750 800 
Wire Wire Line
	7750 800  7750 1950
Wire Wire Line
	7750 1950 7850 1950
Text GLabel 3000 2950 0    50   Input ~ 0
PL
Text GLabel 7750 2950 0    50   Input ~ 0
PL
Text GLabel 3000 6150 0    50   Input ~ 0
PL
Text GLabel 7750 6150 0    50   Input ~ 0
PL
Text GLabel 3000 3150 0    50   Input ~ 0
CLOCK
Text GLabel 7750 3150 0    50   Input ~ 0
CLOCK
Text GLabel 3000 6350 0    50   Input ~ 0
CLOCK
Text GLabel 7750 6350 0    50   Input ~ 0
CLOCK
Text GLabel 3000 3250 0    50   Input ~ 0
CE
Text GLabel 7750 3250 0    50   Input ~ 0
CE
Text GLabel 3000 6450 0    50   Input ~ 0
CE
Text GLabel 7750 6450 0    50   Input ~ 0
CE
Text GLabel 4200 1950 2    50   Output ~ 0
SER_OUT
Wire Wire Line
	4200 1950 4100 1950
Wire Wire Line
	3000 1950 3000 900 
Text GLabel 7750 4850 1    50   Input ~ 0
SER_OUT_2
Wire Wire Line
	7750 4850 7750 5150
Wire Wire Line
	7750 5150 7850 5150
NoConn ~ 4100 2050
NoConn ~ 8850 2050
NoConn ~ 4100 5250
NoConn ~ 8850 5250
$EndSCHEMATC
